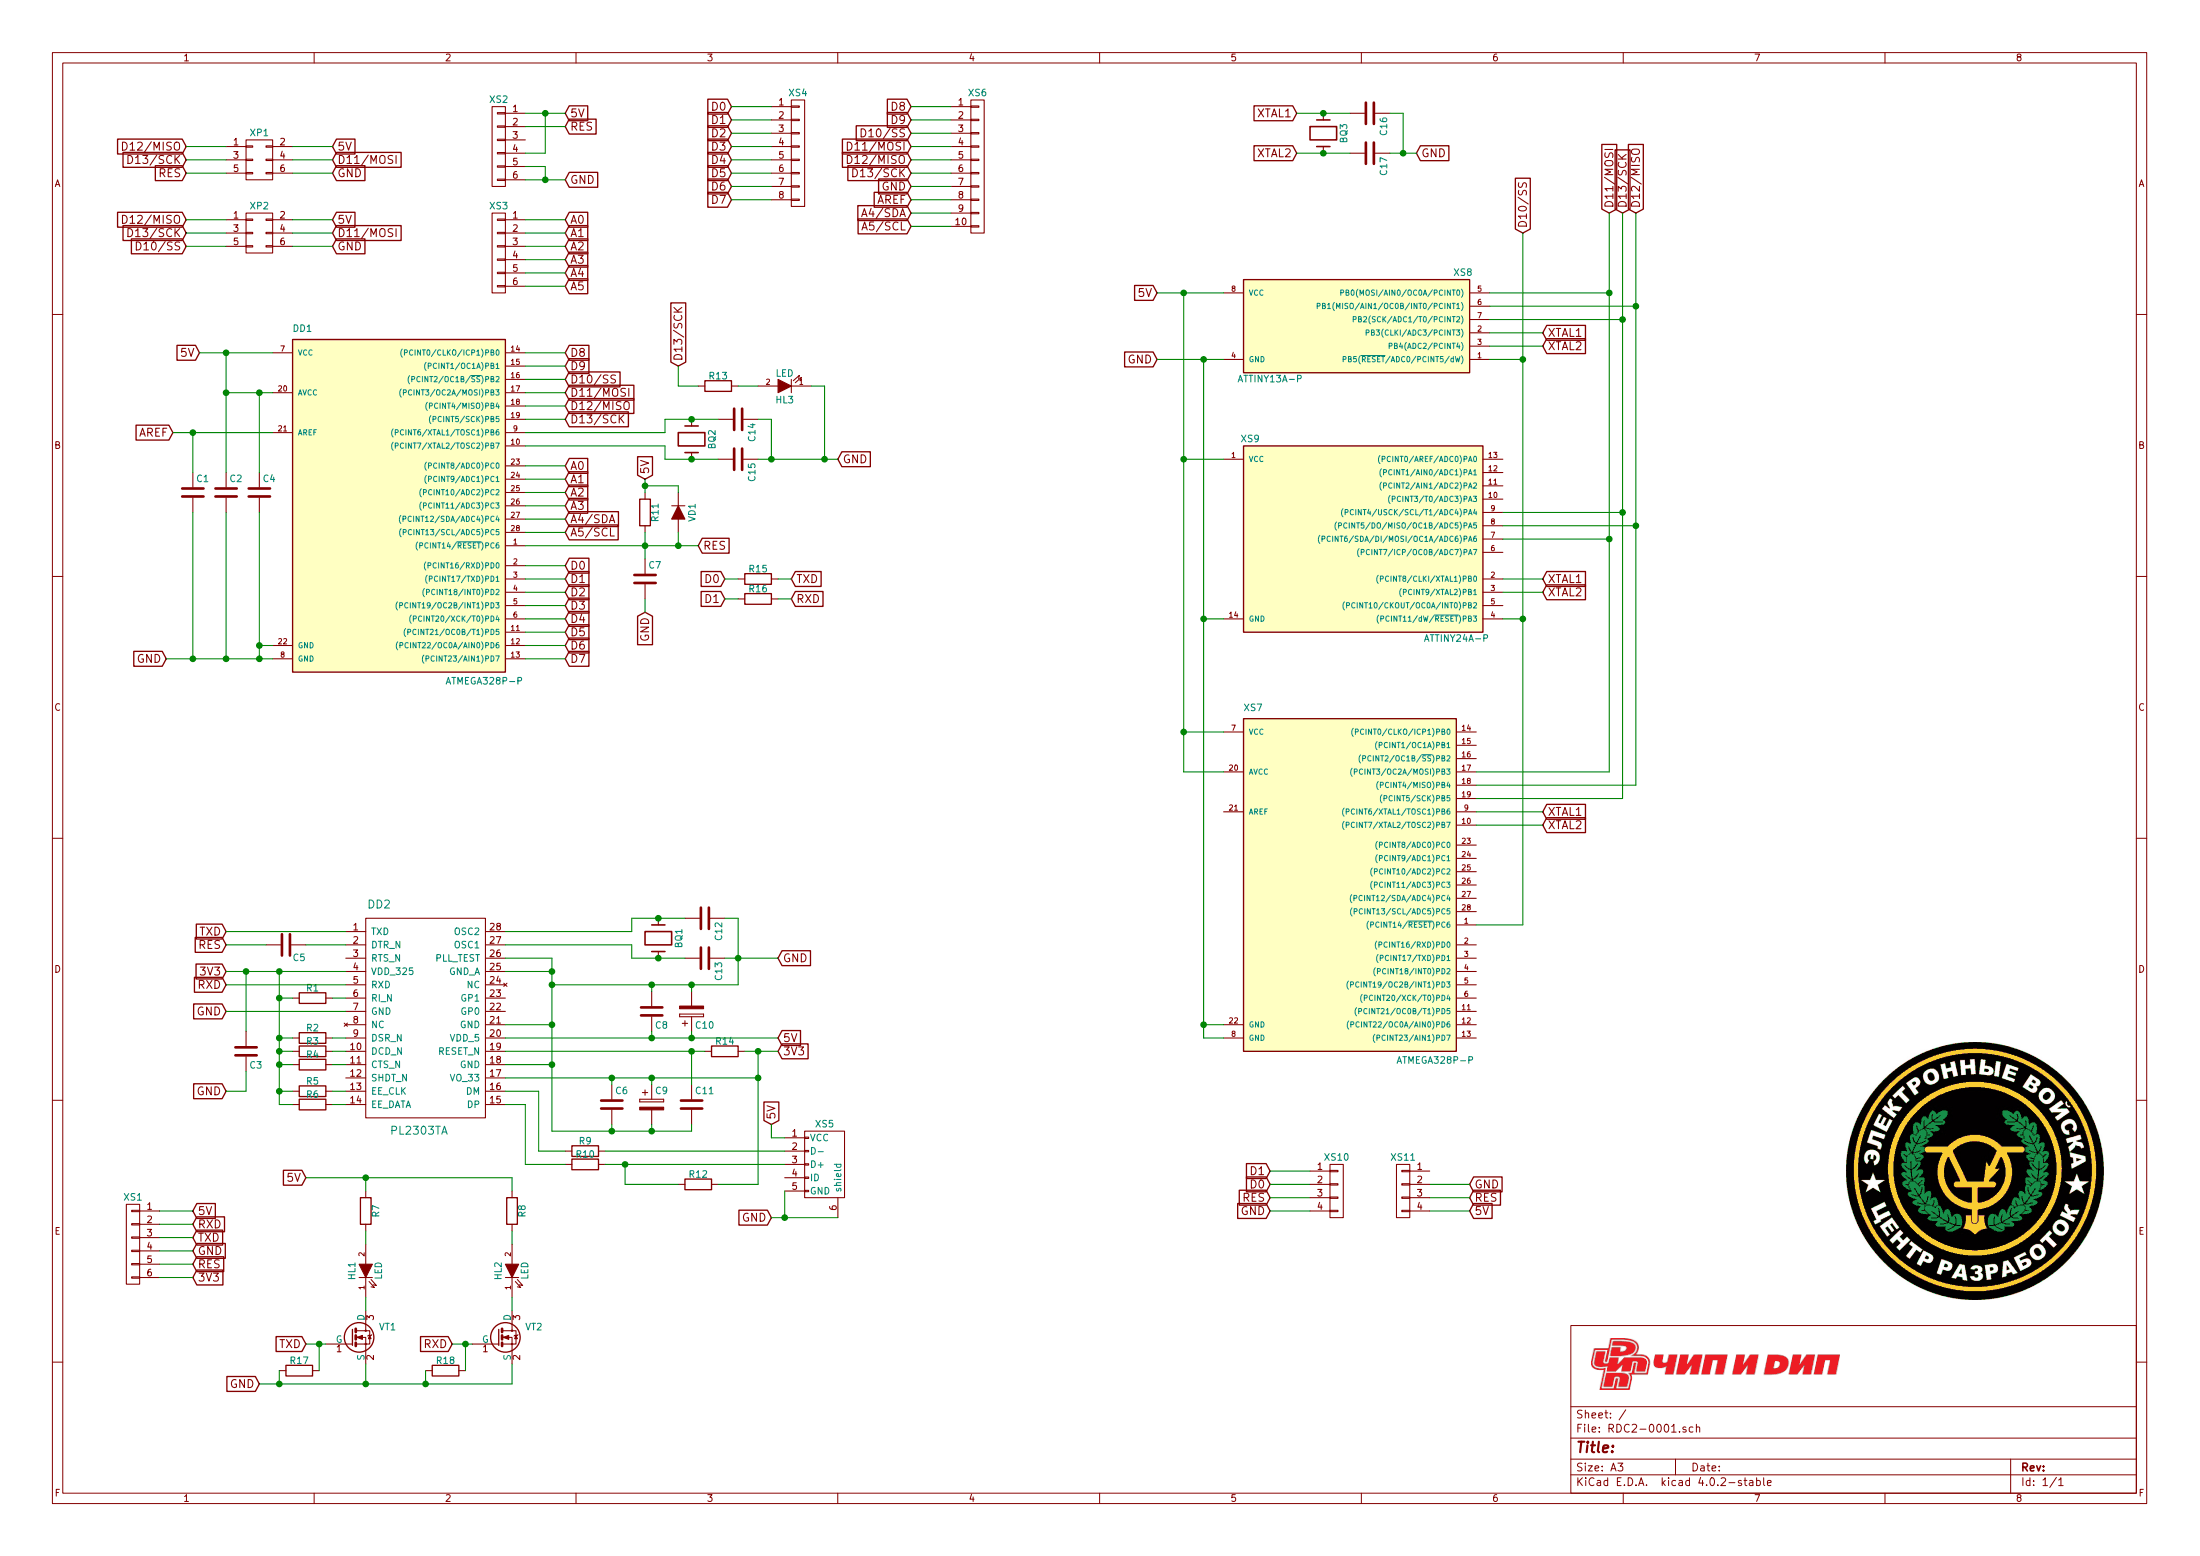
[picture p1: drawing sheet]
EESchema Schematic File Version 2
LIBS:power
LIBS:device
LIBS:transistors
LIBS:conn
LIBS:linear
LIBS:regul
LIBS:74xx
LIBS:cmos4000
LIBS:adc-dac
LIBS:memory
LIBS:xilinx
LIBS:microcontrollers
LIBS:dsp
LIBS:microchip
LIBS:analog_switches
LIBS:motorola
LIBS:texas
LIBS:intel
LIBS:audio
LIBS:interface
LIBS:digital-audio
LIBS:philips
LIBS:display
LIBS:cypress
LIBS:siliconi
LIBS:opto
LIBS:atmel
LIBS:contrib
LIBS:valves
LIBS:NewComponents_KiCad
LIBS:RDC2-0001-cache
EELAYER 25 0
EELAYER END
$Descr A3 16535 11693
encoding utf-8
Sheet 1 1
Title ""
Date ""
Rev ""
Comp ""
Comment1 ""
Comment2 ""
Comment3 ""
Comment4 ""
$EndDescr
$Comp
L ATMEGA328P-P DD1
U 1 1
P 2950 3750
F 0 "DD1" H 2200 5000 50  0000 L BNN
F 1 "ATMEGA328P-P" H 3350 2350 50  0000 L BNN
F 2 "NewComponents:DIP-28_W7.62mm_0.9x1.5" H 2950 3750 50  0001 C CIN
F 3 "" H 2950 3750 50  0000 C CNN
	1    2950 3750
	1    0    0    -1  
$EndComp
$Comp
L ATTINY13A-P XS8
U 1 1
P 10200 2450
F 0 "XS8" H 9400 2850 50  0000 C CNN
F 1 "ATTINY13A-P" H 10850 2050 50  0000 C CNN
F 2 "NewComponents:DIP-8_W7.62mm_0.9x1.5" H 10850 2450 50  0001 C CIN
F 3 "" H 9400 2800 50  0000 C CNN
	1    10200 2450
	-1   0    0    -1  
$EndComp
$Comp
L ATTINY24A-P XS9
U 1 1
P 10250 4050
F 0 "XS9" H 9400 4800 50  0000 C CNN
F 1 "ATTINY24A-P" H 10950 3300 50  0000 C CNN
F 2 "NewComponents:DIP-14_W7.62mm_0.9x1.5" H 10250 3850 50  0001 C CIN
F 3 "" H 10250 4050 50  0000 C CNN
	1    10250 4050
	1    0    0    -1  
$EndComp
$Comp
L ATMEGA328P-P XS7
U 1 1
P 10100 6600
F 0 "XS7" H 9350 7850 50  0000 L BNN
F 1 "ATMEGA328P-P" H 10500 5200 50  0000 L BNN
F 2 "NewComponents:DIP-28_W7.62mm_0.9x1.5" H 10100 6600 50  0001 C CIN
F 3 "" H 10100 6600 50  0000 C CNN
	1    10100 6600
	1    0    0    -1  
$EndComp
$Comp
L PL2303TA DD2
U 1 1
P 3200 7650
F 0 "DD2" H 2850 8500 60  0000 C CNN
F 1 "PL2303TA" H 3150 6800 60  0000 C CNN
F 2 "Housings_SSOP:SSOP-28_5.3x10.2mm_Pitch0.65mm" H 2900 8000 60  0001 C CNN
F 3 "" H 2900 8000 60  0000 C CNN
	1    3200 7650
	1    0    0    -1  
$EndComp
Text GLabel 4250 2650 2    60   Input ~ 0
D8
Text GLabel 4250 2750 2    60   Input ~ 0
D9
Text GLabel 4250 2850 2    60   Input ~ 0
D10/SS
Text GLabel 4250 2950 2    60   Input ~ 0
D11/MOSI
Text GLabel 4250 3050 2    60   Input ~ 0
D12/MISO
Text GLabel 4250 3150 2    60   Input ~ 0
D13/SCK
Text GLabel 4250 3500 2    60   Input ~ 0
A0
Text GLabel 4250 3600 2    60   Input ~ 0
A1
Text GLabel 4250 3700 2    60   Input ~ 0
A2
Text GLabel 4250 3800 2    60   Input ~ 0
A3
Text GLabel 4250 3900 2    60   Input ~ 0
A4/SDA
Text GLabel 4250 4000 2    60   Input ~ 0
A5/SCL
Text GLabel 4250 4250 2    60   Input ~ 0
D0
Text GLabel 4250 4350 2    60   Input ~ 0
D1
Text GLabel 4250 4450 2    60   Input ~ 0
D2
Text GLabel 4250 4550 2    60   Input ~ 0
D3
Text GLabel 4250 4650 2    60   Input ~ 0
D4
Text GLabel 4250 4750 2    60   Input ~ 0
D5
Text GLabel 4250 4850 2    60   Input ~ 0
D6
Text GLabel 4250 4950 2    60   Input ~ 0
D7
Text GLabel 1300 3250 0    60   Input ~ 0
AREF
Text GLabel 1250 4950 0    60   Input ~ 0
GND
$Comp
L C C4
U 1 1
P 1950 3700
F 0 "C4" H 1975 3800 50  0000 L CNN
F 1 "C" H 1975 3600 50  0001 L CNN
F 2 "Capacitors_SMD:C_0805_HandSoldering" H 1988 3550 50  0001 C CNN
F 3 "" H 1950 3700 50  0000 C CNN
	1    1950 3700
	1    0    0    -1  
$EndComp
$Comp
L C C2
U 1 1
P 1700 3700
F 0 "C2" H 1725 3800 50  0000 L CNN
F 1 "C" H 1725 3600 50  0001 L CNN
F 2 "Capacitors_SMD:C_0805_HandSoldering" H 1738 3550 50  0001 C CNN
F 3 "" H 1700 3700 50  0000 C CNN
	1    1700 3700
	1    0    0    -1  
$EndComp
Text GLabel 1500 2650 0    60   Input ~ 0
5V
$Comp
L Crystal BQ2
U 1 1
P 5200 3300
F 0 "BQ2" H 5200 3450 50  0000 C CNN
F 1 "Crystal" H 5200 3150 50  0001 C CNN
F 2 "NewComponents:CRYST_hc-49u_mm" H 5200 3300 50  0001 C CNN
F 3 "" H 5200 3300 50  0000 C CNN
	1    5200 3300
	0    1    1    0   
$EndComp
$Comp
L C C14
U 1 1
P 5550 3150
F 0 "C14" H 5575 3250 50  0000 L CNN
F 1 "C" H 5575 3050 50  0001 L CNN
F 2 "Capacitors_SMD:C_0805_HandSoldering" H 5588 3000 50  0001 C CNN
F 3 "" H 5550 3150 50  0000 C CNN
	1    5550 3150
	0    1    1    0   
$EndComp
$Comp
L C C15
U 1 1
P 5550 3450
F 0 "C15" H 5575 3550 50  0000 L CNN
F 1 "C" H 5575 3350 50  0001 L CNN
F 2 "Capacitors_SMD:C_0805_HandSoldering" H 5588 3300 50  0001 C CNN
F 3 "" H 5550 3450 50  0000 C CNN
	1    5550 3450
	0    1    1    0   
$EndComp
Text GLabel 6300 3450 2    60   Input ~ 0
GND
$Comp
L C C7
U 1 1
P 4850 4350
F 0 "C7" H 4875 4450 50  0000 L CNN
F 1 "C" H 4875 4250 50  0001 L CNN
F 2 "Capacitors_SMD:C_0805_HandSoldering" H 4888 4200 50  0001 C CNN
F 3 "" H 4850 4350 50  0000 C CNN
	1    4850 4350
	1    0    0    -1  
$EndComp
$Comp
L R R11
U 1 1
P 4850 3850
F 0 "R11" V 4930 3850 50  0000 C CNN
F 1 "R" V 4850 3850 50  0001 C CNN
F 2 "Resistors_SMD:R_0805_HandSoldering" V 4780 3850 50  0001 C CNN
F 3 "" H 4850 3850 50  0000 C CNN
	1    4850 3850
	1    0    0    -1  
$EndComp
Text GLabel 4850 4600 3    60   Input ~ 0
GND
Text GLabel 4850 3600 1    60   Input ~ 0
5V
$Comp
L D VD1
U 1 1
P 5100 3850
F 0 "VD1" H 5100 3950 50  0000 C CNN
F 1 "D" H 5100 3750 50  0001 C CNN
F 2 "NewComponents:Diode_DO-35_SOD27_Horizontal_RM10_mm" H 5100 3850 50  0001 C CNN
F 3 "" H 5100 3850 50  0000 C CNN
	1    5100 3850
	0    1    1    0   
$EndComp
$Comp
L CONN_02X03 XP1
U 1 1
P 1950 1200
F 0 "XP1" H 1950 1400 50  0000 C CNN
F 1 "CONN_02X03" H 1950 1000 50  0001 C CNN
F 2 "NewComponents:Pin_Header_Straight_2x03_mm" H 1950 1000 50  0001 C CNN
F 3 "" H 1950 0   50  0000 C CNN
	1    1950 1200
	1    0    0    -1  
$EndComp
Text GLabel 2500 1300 2    60   Input ~ 0
GND
Text GLabel 2500 1100 2    60   Input ~ 0
5V
Text GLabel 2500 1200 2    60   Input ~ 0
D11/MOSI
Text GLabel 1400 1100 0    60   Input ~ 0
D12/MISO
Text GLabel 1400 1200 0    60   Input ~ 0
D13/SCK
Text GLabel 5250 4100 2    60   Input ~ 0
RES
Text GLabel 1400 1300 0    60   Input ~ 0
RES
$Comp
L CONN_02X03 XP2
U 1 1
P 1950 1750
F 0 "XP2" H 1950 1950 50  0000 C CNN
F 1 "CONN_02X03" H 1950 1550 50  0001 C CNN
F 2 "NewComponents:Pin_Header_Straight_2x03_mm" H 1950 1550 50  0001 C CNN
F 3 "" H 1950 550 50  0000 C CNN
	1    1950 1750
	1    0    0    -1  
$EndComp
Text GLabel 2500 1850 2    60   Input ~ 0
GND
Text GLabel 2500 1650 2    60   Input ~ 0
5V
Text GLabel 2500 1750 2    60   Input ~ 0
D11/MOSI
Text GLabel 1400 1650 0    60   Input ~ 0
D12/MISO
Text GLabel 1400 1750 0    60   Input ~ 0
D13/SCK
Text GLabel 1400 1850 0    60   Input ~ 0
D10/SS
$Comp
L C C1
U 1 1
P 1450 3700
F 0 "C1" H 1475 3800 50  0000 L CNN
F 1 "C" H 1475 3600 50  0001 L CNN
F 2 "Capacitors_SMD:C_0805_HandSoldering" H 1488 3550 50  0001 C CNN
F 3 "" H 1450 3700 50  0000 C CNN
	1    1450 3700
	1    0    0    -1  
$EndComp
$Comp
L CONN_01X06 XS2
U 1 1
P 3750 1100
F 0 "XS2" H 3750 1450 50  0000 C CNN
F 1 "CONN_01X06" V 3850 1100 50  0001 C CNN
F 2 "NewComponents:Pin_Header_Straight_1x06_mm" H 3750 1100 50  0001 C CNN
F 3 "" H 3750 1100 50  0000 C CNN
	1    3750 1100
	-1   0    0    -1  
$EndComp
Text GLabel 4250 850  2    60   Input ~ 0
5V
Text GLabel 4250 950  2    60   Input ~ 0
RES
Text GLabel 4250 1350 2    60   Input ~ 0
GND
$Comp
L CONN_01X06 XS3
U 1 1
P 3750 1900
F 0 "XS3" H 3750 2250 50  0000 C CNN
F 1 "CONN_01X06" V 3850 1900 50  0001 C CNN
F 2 "NewComponents:Pin_Header_Straight_1x06_mm" H 3750 1900 50  0001 C CNN
F 3 "" H 3750 1900 50  0000 C CNN
	1    3750 1900
	-1   0    0    -1  
$EndComp
Text GLabel 4250 1650 2    60   Input ~ 0
A0
Text GLabel 4250 1750 2    60   Input ~ 0
A1
Text GLabel 4250 1850 2    60   Input ~ 0
A2
Text GLabel 4250 1950 2    60   Input ~ 0
A3
Text GLabel 4250 2050 2    60   Input ~ 0
A4
Text GLabel 4250 2150 2    60   Input ~ 0
A5
$Comp
L CONN_01X08 XS4
U 1 1
P 6000 1150
F 0 "XS4" H 6000 1600 50  0000 C CNN
F 1 "CONN_01X08" V 6100 1150 50  0001 C CNN
F 2 "NewComponents:Pin_Header_Straight_1x08_mm" H 6000 1150 50  0001 C CNN
F 3 "" H 6000 1150 50  0000 C CNN
	1    6000 1150
	1    0    0    -1  
$EndComp
Text GLabel 5500 800  0    60   Input ~ 0
D0
Text GLabel 5500 900  0    60   Input ~ 0
D1
Text GLabel 5500 1000 0    60   Input ~ 0
D2
Text GLabel 5500 1100 0    60   Input ~ 0
D3
Text GLabel 5500 1200 0    60   Input ~ 0
D4
Text GLabel 5500 1300 0    60   Input ~ 0
D5
Text GLabel 5500 1400 0    60   Input ~ 0
D6
Text GLabel 5500 1500 0    60   Input ~ 0
D7
$Comp
L CONN_01X10 XS6
U 1 1
P 7350 1250
F 0 "XS6" H 7350 1800 50  0000 C CNN
F 1 "CONN_01X10" V 7450 1250 50  0001 C CNN
F 2 "NewComponents:Pin_Header_Straight_1x10_mm" H 7350 1250 50  0001 C CNN
F 3 "" H 7350 1250 50  0000 C CNN
	1    7350 1250
	1    0    0    -1  
$EndComp
Text GLabel 6850 800  0    60   Input ~ 0
D8
Text GLabel 6850 900  0    60   Input ~ 0
D9
Text GLabel 6850 1000 0    60   Input ~ 0
D10/SS
Text GLabel 6850 1100 0    60   Input ~ 0
D11/MOSI
Text GLabel 6850 1200 0    60   Input ~ 0
D12/MISO
Text GLabel 6850 1300 0    60   Input ~ 0
D13/SCK
Text GLabel 6850 1400 0    60   Input ~ 0
GND
Text GLabel 6850 1500 0    60   Input ~ 0
AREF
Text GLabel 6850 1600 0    60   Input ~ 0
A4/SDA
Text GLabel 6850 1700 0    60   Input ~ 0
A5/SCL
$Comp
L Crystal BQ1
U 1 1
P 4950 7050
F 0 "BQ1" H 4950 7200 50  0000 C CNN
F 1 "Crystal" H 4950 6900 50  0001 C CNN
F 2 "NewComponents:CRYST_hc-49u_mm" H 4950 7050 50  0001 C CNN
F 3 "" H 4950 7050 50  0000 C CNN
	1    4950 7050
	0    1    1    0   
$EndComp
$Comp
L C C12
U 1 1
P 5300 6900
F 0 "C12" H 5325 7000 50  0000 L CNN
F 1 "C" H 5325 6800 50  0001 L CNN
F 2 "Capacitors_SMD:C_0805_HandSoldering" H 5338 6750 50  0001 C CNN
F 3 "" H 5300 6900 50  0000 C CNN
	1    5300 6900
	0    1    1    0   
$EndComp
$Comp
L C C13
U 1 1
P 5300 7200
F 0 "C13" H 5325 7300 50  0000 L CNN
F 1 "C" H 5325 7100 50  0001 L CNN
F 2 "Capacitors_SMD:C_0805_HandSoldering" H 5338 7050 50  0001 C CNN
F 3 "" H 5300 7200 50  0000 C CNN
	1    5300 7200
	0    1    1    0   
$EndComp
Text GLabel 5850 7200 2    60   Input ~ 0
GND
Text GLabel 1700 7600 0    60   Input ~ 0
GND
$Comp
L R R2
U 1 1
P 2350 7800
F 0 "R2" V 2430 7800 50  0000 C CNN
F 1 "R" V 2350 7800 50  0001 C CNN
F 2 "Resistors_SMD:R_0805_HandSoldering" V 2280 7800 50  0001 C CNN
F 3 "" H 2350 7800 50  0000 C CNN
	1    2350 7800
	0    -1   -1   0   
$EndComp
$Comp
L R R3
U 1 1
P 2350 7900
F 0 "R3" V 2430 7900 50  0000 C CNN
F 1 "R" V 2350 7900 50  0001 C CNN
F 2 "Resistors_SMD:R_0805_HandSoldering" V 2280 7900 50  0001 C CNN
F 3 "" H 2350 7900 50  0000 C CNN
	1    2350 7900
	0    -1   -1   0   
$EndComp
$Comp
L R R4
U 1 1
P 2350 8000
F 0 "R4" V 2430 8000 50  0000 C CNN
F 1 "R" V 2350 8000 50  0001 C CNN
F 2 "Resistors_SMD:R_0805_HandSoldering" V 2280 8000 50  0001 C CNN
F 3 "" H 2350 8000 50  0000 C CNN
	1    2350 8000
	0    -1   -1   0   
$EndComp
$Comp
L R R5
U 1 1
P 2350 8200
F 0 "R5" V 2430 8200 50  0000 C CNN
F 1 "R" V 2350 8200 50  0001 C CNN
F 2 "Resistors_SMD:R_0805_HandSoldering" V 2280 8200 50  0001 C CNN
F 3 "" H 2350 8200 50  0000 C CNN
	1    2350 8200
	0    -1   -1   0   
$EndComp
$Comp
L R R6
U 1 1
P 2350 8300
F 0 "R6" V 2430 8300 50  0000 C CNN
F 1 "R" V 2350 8300 50  0001 C CNN
F 2 "Resistors_SMD:R_0805_HandSoldering" V 2280 8300 50  0001 C CNN
F 3 "" H 2350 8300 50  0000 C CNN
	1    2350 8300
	0    -1   -1   0   
$EndComp
$Comp
L R R1
U 1 1
P 2350 7500
F 0 "R1" V 2430 7500 50  0000 C CNN
F 1 "R" V 2350 7500 50  0001 C CNN
F 2 "Resistors_SMD:R_0805_HandSoldering" V 2280 7500 50  0001 C CNN
F 3 "" H 2350 7500 50  0000 C CNN
	1    2350 7500
	0    -1   -1   0   
$EndComp
$Comp
L R R9
U 1 1
P 4400 8650
F 0 "R9" V 4480 8650 50  0000 C CNN
F 1 "R" V 4400 8650 50  0001 C CNN
F 2 "Resistors_SMD:R_0805_HandSoldering" V 4330 8650 50  0001 C CNN
F 3 "" H 4400 8650 50  0000 C CNN
	1    4400 8650
	0    -1   -1   0   
$EndComp
$Comp
L R R10
U 1 1
P 4400 8750
F 0 "R10" V 4480 8750 50  0000 C CNN
F 1 "R" V 4400 8750 50  0001 C CNN
F 2 "Resistors_SMD:R_0805_HandSoldering" V 4330 8750 50  0001 C CNN
F 3 "" H 4400 8750 50  0000 C CNN
	1    4400 8750
	0    -1   -1   0   
$EndComp
$Comp
L R R12
U 1 1
P 5250 8900
F 0 "R12" V 5330 8900 50  0000 C CNN
F 1 "R" V 5250 8900 50  0001 C CNN
F 2 "Resistors_SMD:R_0805_HandSoldering" V 5180 8900 50  0001 C CNN
F 3 "" H 5250 8900 50  0000 C CNN
	1    5250 8900
	0    -1   -1   0   
$EndComp
$Comp
L C C5
U 1 1
P 2150 7100
F 0 "C5" V 2250 7150 50  0000 L CNN
F 1 "C" H 2175 7000 50  0001 L CNN
F 2 "Capacitors_SMD:C_0805_HandSoldering" H 2188 6950 50  0001 C CNN
F 3 "" H 2150 7100 50  0000 C CNN
	1    2150 7100
	0    1    1    0   
$EndComp
Text GLabel 1700 7100 0    60   Input ~ 0
RES
Text GLabel 1700 7300 0    60   Input ~ 0
3V3
$Comp
L C C3
U 1 1
P 1850 7900
F 0 "C3" H 1875 8000 50  0000 L CNN
F 1 "C" H 1875 7800 50  0001 L CNN
F 2 "Capacitors_SMD:C_0805_HandSoldering" H 1888 7750 50  0001 C CNN
F 3 "" H 1850 7900 50  0000 C CNN
	1    1850 7900
	1    0    0    1   
$EndComp
Text GLabel 1700 8200 0    60   Input ~ 0
GND
Text GLabel 5850 7800 2    60   Input ~ 0
5V
$Comp
L CONN_01X06 XS1
U 1 1
P 1000 9350
F 0 "XS1" H 1000 9700 50  0000 C CNN
F 1 "CONN_01X06" V 1100 9350 50  0001 C CNN
F 2 "NewComponents:Pin_Header_Straight_1x06_mm" H 1000 9350 50  0001 C CNN
F 3 "" H 1000 9350 50  0000 C CNN
	1    1000 9350
	-1   0    0    -1  
$EndComp
Text GLabel 1700 7000 0    60   Input ~ 0
TXD
Text GLabel 1700 7400 0    60   Input ~ 0
RXD
Text GLabel 1450 9500 2    60   Input ~ 0
RES
Text GLabel 1450 9100 2    60   Input ~ 0
5V
Text GLabel 1450 9200 2    60   Input ~ 0
GND
Text GLabel 1450 9300 2    60   Input ~ 0
TXD
Text GLabel 1450 9400 2    60   Input ~ 0
RXD
Text GLabel 1450 9600 2    60   Input ~ 0
3V3
$Comp
L R R15
U 1 1
P 5700 4350
F 0 "R15" V 5780 4350 50  0000 C CNN
F 1 "R" V 5700 4350 50  0001 C CNN
F 2 "Resistors_SMD:R_0805_HandSoldering" V 5630 4350 50  0001 C CNN
F 3 "" H 5700 4350 50  0000 C CNN
	1    5700 4350
	0    -1   -1   0   
$EndComp
$Comp
L R R16
U 1 1
P 5700 4500
F 0 "R16" V 5780 4500 50  0000 C CNN
F 1 "R" V 5700 4500 50  0001 C CNN
F 2 "Resistors_SMD:R_0805_HandSoldering" V 5630 4500 50  0001 C CNN
F 3 "" H 5700 4500 50  0000 C CNN
	1    5700 4500
	0    -1   -1   0   
$EndComp
Text GLabel 5450 4350 0    60   Input ~ 0
D0
Text GLabel 5450 4500 0    60   Input ~ 0
D1
Text GLabel 5950 4350 2    60   Input ~ 0
TXD
Text GLabel 5950 4500 2    60   Input ~ 0
RXD
$Comp
L C C8
U 1 1
P 4900 7600
F 0 "C8" H 4925 7700 50  0000 L CNN
F 1 "C" H 4925 7500 50  0001 L CNN
F 2 "Capacitors_SMD:C_0805_HandSoldering" H 4938 7450 50  0001 C CNN
F 3 "" H 4900 7600 50  0000 C CNN
	1    4900 7600
	1    0    0    1   
$EndComp
$Comp
L CP C10
U 1 1
P 5200 7600
F 0 "C10" H 5225 7700 50  0000 L CNN
F 1 "CP" H 5225 7500 50  0001 L CNN
F 2 "NewComponents:TantalC_SizeA_EIA-3216_HandSoldering_mm" H 5238 7450 50  0001 C CNN
F 3 "" H 5200 7600 50  0000 C CNN
	1    5200 7600
	1    0    0    1   
$EndComp
$Comp
L R R14
U 1 1
P 5450 7900
F 0 "R14" V 5530 7900 50  0000 C CNN
F 1 "R" V 5450 7900 50  0001 C CNN
F 2 "Resistors_SMD:R_0805_HandSoldering" V 5380 7900 50  0001 C CNN
F 3 "" H 5450 7900 50  0000 C CNN
	1    5450 7900
	0    -1   -1   0   
$EndComp
$Comp
L C C11
U 1 1
P 5200 8300
F 0 "C11" H 5225 8400 50  0000 L CNN
F 1 "C" H 5225 8200 50  0001 L CNN
F 2 "Capacitors_SMD:C_0805_HandSoldering" H 5238 8150 50  0001 C CNN
F 3 "" H 5200 8300 50  0000 C CNN
	1    5200 8300
	1    0    0    -1  
$EndComp
Text GLabel 5850 7900 2    60   Input ~ 0
3V3
$Comp
L CP C9
U 1 1
P 4900 8300
F 0 "C9" H 4925 8400 50  0000 L CNN
F 1 "CP" H 4925 8200 50  0001 L CNN
F 2 "NewComponents:TantalC_SizeA_EIA-3216_HandSoldering_mm" H 4938 8150 50  0001 C CNN
F 3 "" H 4900 8300 50  0000 C CNN
	1    4900 8300
	1    0    0    -1  
$EndComp
$Comp
L C C6
U 1 1
P 4600 8300
F 0 "C6" H 4625 8400 50  0000 L CNN
F 1 "C" H 4625 8200 50  0001 L CNN
F 2 "Capacitors_SMD:C_0805_HandSoldering" H 4638 8150 50  0001 C CNN
F 3 "" H 4600 8300 50  0000 C CNN
	1    4600 8300
	1    0    0    -1  
$EndComp
$Comp
L BSS138 VT1
U 1 1
P 2650 10050
F 0 "VT1" H 2850 10125 50  0000 L CNN
F 1 "BSS138" H 2850 10050 50  0001 L CNN
F 2 "NewComponents:SOT-23_mm" H 2850 9975 50  0001 L CIN
F 3 "" H 2650 10050 50  0000 L CNN
	1    2650 10050
	1    0    0    -1  
$EndComp
$Comp
L R R7
U 1 1
P 2750 9100
F 0 "R7" V 2830 9100 50  0000 C CNN
F 1 "R" V 2750 9100 50  0001 C CNN
F 2 "Resistors_SMD:R_0805_HandSoldering" V 2680 9100 50  0001 C CNN
F 3 "" H 2750 9100 50  0000 C CNN
	1    2750 9100
	1    0    0    -1  
$EndComp
$Comp
L LED HL3
U 1 1
P 5900 2900
F 0 "HL3" H 5900 3000 50  0000 C CNN
F 1 "LED" H 5900 2800 50  0000 C CNN
F 2 "Capacitors_SMD:C_0805_HandSoldering" H 5900 2900 50  0001 C CNN
F 3 "" H 5900 2900 50  0000 C CNN
	1    5900 2900
	-1   0    0    1   
$EndComp
$Comp
L LED HL1
U 1 1
P 2750 9550
F 0 "HL1" H 2750 9650 50  0000 C CNN
F 1 "LED" H 2750 9450 50  0000 C CNN
F 2 "Capacitors_SMD:C_0805_HandSoldering" H 2750 9550 50  0001 C CNN
F 3 "" H 2750 9550 50  0000 C CNN
	1    2750 9550
	0    -1   -1   0   
$EndComp
Text GLabel 1950 10400 0    60   Input ~ 0
GND
Text GLabel 2300 8850 0    60   Input ~ 0
5V
$Comp
L BSS138 VT2
U 1 1
P 3750 10050
F 0 "VT2" H 3950 10125 50  0000 L CNN
F 1 "BSS138" H 3950 10050 50  0001 L CNN
F 2 "NewComponents:SOT-23_mm" H 3950 9975 50  0001 L CIN
F 3 "" H 3750 10050 50  0000 L CNN
	1    3750 10050
	1    0    0    -1  
$EndComp
$Comp
L R R8
U 1 1
P 3850 9100
F 0 "R8" V 3930 9100 50  0000 C CNN
F 1 "R" V 3850 9100 50  0001 C CNN
F 2 "Resistors_SMD:R_0805_HandSoldering" V 3780 9100 50  0001 C CNN
F 3 "" H 3850 9100 50  0000 C CNN
	1    3850 9100
	1    0    0    -1  
$EndComp
$Comp
L LED HL2
U 1 1
P 3850 9550
F 0 "HL2" H 3850 9650 50  0000 C CNN
F 1 "LED" H 3850 9450 50  0000 C CNN
F 2 "Capacitors_SMD:C_0805_HandSoldering" H 3850 9550 50  0001 C CNN
F 3 "" H 3850 9550 50  0000 C CNN
	1    3850 9550
	0    -1   -1   0   
$EndComp
$Comp
L R R13
U 1 1
P 5400 2900
F 0 "R13" V 5480 2900 50  0000 C CNN
F 1 "R" V 5400 2900 50  0001 C CNN
F 2 "Resistors_SMD:R_0805_HandSoldering" V 5330 2900 50  0001 C CNN
F 3 "" H 5400 2900 50  0000 C CNN
	1    5400 2900
	0    -1   -1   0   
$EndComp
Text GLabel 5100 2750 1    60   Input ~ 0
D13/SCK
Text GLabel 2300 10100 0    60   Input ~ 0
TXD
Text GLabel 3400 10100 0    60   Input ~ 0
RXD
$Comp
L USB_OTG XS5
U 1 1
P 6200 8750
F 0 "XS5" V 5900 8750 50  0000 C CNN
F 1 "USB_OTG" H 6200 8950 50  0001 C CNN
F 2 "NewComponents:USB_Mini-B_mm" V 6150 8650 50  0001 C CNN
F 3 "" V 6150 8650 50  0000 C CNN
	1    6200 8750
	0    1    1    0   
$EndComp
Text GLabel 5800 8450 1    60   Input ~ 0
5V
Text GLabel 5800 9150 0    60   Input ~ 0
GND
$Comp
L Crystal BQ3
U 1 1
P 9950 1000
F 0 "BQ3" H 9950 1150 50  0000 C CNN
F 1 "Crystal" H 9950 850 50  0001 C CNN
F 2 "NewComponents:CRYST_hc-49u_mm" H 9950 1000 50  0001 C CNN
F 3 "" H 9950 1000 50  0000 C CNN
	1    9950 1000
	0    1    1    0   
$EndComp
$Comp
L C C16
U 1 1
P 10300 850
F 0 "C16" H 10325 950 50  0000 L CNN
F 1 "C" H 10325 750 50  0001 L CNN
F 2 "Capacitors_SMD:C_0805_HandSoldering" H 10338 700 50  0001 C CNN
F 3 "" H 10300 850 50  0000 C CNN
	1    10300 850 
	0    1    1    0   
$EndComp
$Comp
L C C17
U 1 1
P 10300 1150
F 0 "C17" H 10325 1250 50  0000 L CNN
F 1 "C" H 10325 1050 50  0001 L CNN
F 2 "Capacitors_SMD:C_0805_HandSoldering" H 10338 1000 50  0001 C CNN
F 3 "" H 10300 1150 50  0000 C CNN
	1    10300 1150
	0    1    1    0   
$EndComp
Text GLabel 10650 1150 2    60   Input ~ 0
GND
Text GLabel 9750 850  0    60   Input ~ 0
XTAL1
Text GLabel 9750 1150 0    60   Input ~ 0
XTAL2
Text GLabel 8700 2200 0    60   Input ~ 0
5V
Text GLabel 8700 2700 0    60   Input ~ 0
GND
Text GLabel 11600 6100 2    60   Input ~ 0
XTAL1
Text GLabel 11600 6200 2    60   Input ~ 0
XTAL2
Text GLabel 11600 4350 2    60   Input ~ 0
XTAL1
Text GLabel 11600 4450 2    60   Input ~ 0
XTAL2
Text GLabel 11600 2500 2    60   Input ~ 0
XTAL1
Text GLabel 11600 2600 2    60   Input ~ 0
XTAL2
Text GLabel 11450 1750 1    60   Input ~ 0
D10/SS
Text GLabel 12300 1600 1    60   Input ~ 0
D12/MISO
Text GLabel 12200 1600 1    60   Input ~ 0
D13/SCK
Text GLabel 12100 1600 1    60   Input ~ 0
D11/MOSI
Wire Wire Line
	1500 2650 2050 2650
Wire Wire Line
	1700 2650 1700 3550
Connection ~ 1700 2650
Wire Wire Line
	1700 2950 2050 2950
Connection ~ 1700 2950
Wire Wire Line
	1950 3550 1950 2950
Connection ~ 1950 2950
Wire Wire Line
	1300 3250 2050 3250
Wire Wire Line
	1250 4950 2050 4950
Wire Wire Line
	2050 4850 1950 4850
Wire Wire Line
	1950 3850 1950 4950
Connection ~ 1950 4950
Wire Wire Line
	1700 3850 1700 4950
Connection ~ 1700 4950
Connection ~ 1950 4850
Wire Wire Line
	4250 2650 3950 2650
Wire Wire Line
	3950 2750 4250 2750
Wire Wire Line
	4250 2850 3950 2850
Wire Wire Line
	3950 2950 4250 2950
Wire Wire Line
	4250 3050 3950 3050
Wire Wire Line
	3950 3150 4250 3150
Wire Wire Line
	4250 3500 3950 3500
Wire Wire Line
	4250 3600 3950 3600
Wire Wire Line
	3950 3700 4250 3700
Wire Wire Line
	4250 3800 3950 3800
Wire Wire Line
	3950 3900 4250 3900
Wire Wire Line
	4250 4000 3950 4000
Wire Wire Line
	3950 4250 4250 4250
Wire Wire Line
	4250 4350 3950 4350
Wire Wire Line
	3950 4450 4250 4450
Wire Wire Line
	4250 4550 3950 4550
Wire Wire Line
	3950 4650 4250 4650
Wire Wire Line
	4250 4750 3950 4750
Wire Wire Line
	3950 4850 4250 4850
Wire Wire Line
	4250 4950 3950 4950
Wire Wire Line
	5700 3150 5800 3150
Wire Wire Line
	5800 3150 5800 3450
Wire Wire Line
	5700 3450 6300 3450
Connection ~ 5800 3450
Wire Wire Line
	5000 3450 5400 3450
Wire Wire Line
	3950 3350 5000 3350
Wire Wire Line
	5000 3350 5000 3450
Connection ~ 5200 3450
Wire Wire Line
	5000 3150 5400 3150
Wire Wire Line
	5000 3150 5000 3250
Wire Wire Line
	5000 3250 3950 3250
Connection ~ 5200 3150
Wire Wire Line
	4850 4000 4850 4200
Wire Wire Line
	4850 3600 4850 3700
Wire Wire Line
	4850 4500 4850 4600
Wire Wire Line
	3950 4100 5250 4100
Connection ~ 4850 4100
Wire Wire Line
	5100 3700 5100 3650
Wire Wire Line
	5100 3650 4850 3650
Connection ~ 4850 3650
Wire Wire Line
	5100 4100 5100 4000
Connection ~ 5100 4100
Wire Wire Line
	1400 1300 1700 1300
Wire Wire Line
	1700 1200 1400 1200
Wire Wire Line
	1400 1100 1700 1100
Wire Wire Line
	2200 1100 2500 1100
Wire Wire Line
	2500 1200 2200 1200
Wire Wire Line
	2200 1300 2500 1300
Wire Wire Line
	1400 1850 1700 1850
Wire Wire Line
	1700 1750 1400 1750
Wire Wire Line
	1400 1650 1700 1650
Wire Wire Line
	2200 1650 2500 1650
Wire Wire Line
	2500 1750 2200 1750
Wire Wire Line
	2200 1850 2500 1850
Wire Wire Line
	1450 3550 1450 3250
Connection ~ 1450 3250
Wire Wire Line
	1450 3850 1450 4950
Connection ~ 1450 4950
Wire Wire Line
	3950 850  4250 850 
Wire Wire Line
	3950 1150 4100 1150
Wire Wire Line
	4100 1150 4100 850 
Connection ~ 4100 850 
Wire Wire Line
	3950 950  4250 950 
Wire Wire Line
	3950 1350 4250 1350
Wire Wire Line
	3950 1250 4100 1250
Wire Wire Line
	4100 1250 4100 1350
Connection ~ 4100 1350
Wire Wire Line
	4250 1650 3950 1650
Wire Wire Line
	4250 1750 3950 1750
Wire Wire Line
	3950 1850 4250 1850
Wire Wire Line
	4250 1950 3950 1950
Wire Wire Line
	3950 2050 4250 2050
Wire Wire Line
	4250 2150 3950 2150
Wire Wire Line
	5800 800  5500 800 
Wire Wire Line
	5500 900  5800 900 
Wire Wire Line
	5800 1000 5500 1000
Wire Wire Line
	5500 1100 5800 1100
Wire Wire Line
	5800 1200 5500 1200
Wire Wire Line
	5500 1300 5800 1300
Wire Wire Line
	5800 1400 5500 1400
Wire Wire Line
	5500 1500 5800 1500
Wire Wire Line
	6850 800  7150 800 
Wire Wire Line
	7150 900  6850 900 
Wire Wire Line
	6850 1000 7150 1000
Wire Wire Line
	7150 1100 6850 1100
Wire Wire Line
	6850 1200 7150 1200
Wire Wire Line
	7150 1300 6850 1300
Wire Wire Line
	7150 1400 6850 1400
Wire Wire Line
	6850 1500 7150 1500
Wire Wire Line
	7150 1600 6850 1600
Wire Wire Line
	6850 1700 7150 1700
Wire Wire Line
	5450 6900 5550 6900
Wire Wire Line
	5550 6900 5550 7400
Wire Wire Line
	5450 7200 5850 7200
Connection ~ 5550 7200
Wire Wire Line
	4750 7200 5150 7200
Wire Wire Line
	3800 7100 4750 7100
Wire Wire Line
	4750 7100 4750 7200
Connection ~ 4950 7200
Wire Wire Line
	4750 6900 5150 6900
Wire Wire Line
	4750 6900 4750 7000
Wire Wire Line
	4750 7000 3800 7000
Connection ~ 4950 6900
Wire Wire Line
	3800 7300 4150 7300
Wire Wire Line
	4150 7200 4150 8500
Wire Wire Line
	5550 7400 4150 7400
Wire Wire Line
	3800 7200 4150 7200
Connection ~ 4150 7300
Wire Wire Line
	4150 7700 3800 7700
Connection ~ 4150 7400
Wire Wire Line
	2600 7600 1700 7600
Wire Wire Line
	2600 7500 2500 7500
Wire Wire Line
	2500 7800 2600 7800
Wire Wire Line
	2600 7900 2500 7900
Wire Wire Line
	2500 8000 2600 8000
Wire Wire Line
	2600 8200 2500 8200
Wire Wire Line
	2500 8300 2600 8300
Wire Wire Line
	2200 7500 2100 7500
Wire Wire Line
	2100 7300 2100 8300
Connection ~ 2100 7800
Wire Wire Line
	2100 8300 2200 8300
Wire Wire Line
	2200 7900 2100 7900
Connection ~ 2100 7900
Wire Wire Line
	2100 8000 2200 8000
Connection ~ 2100 8000
Wire Wire Line
	2200 8200 2100 8200
Connection ~ 2100 8200
Wire Wire Line
	2600 7100 2300 7100
Wire Wire Line
	2000 7100 1700 7100
Wire Wire Line
	2100 7800 2200 7800
Wire Wire Line
	1700 7300 2600 7300
Wire Wire Line
	1850 7750 1850 7300
Connection ~ 1850 7300
Wire Wire Line
	1700 8200 1850 8200
Wire Wire Line
	1850 8200 1850 8050
Wire Wire Line
	1700 7000 2600 7000
Wire Wire Line
	2600 7400 1700 7400
Wire Wire Line
	1450 9100 1200 9100
Wire Wire Line
	1200 9200 1450 9200
Wire Wire Line
	1450 9300 1200 9300
Wire Wire Line
	1200 9400 1450 9400
Wire Wire Line
	1450 9500 1200 9500
Wire Wire Line
	1200 9600 1450 9600
Wire Wire Line
	5950 4350 5850 4350
Wire Wire Line
	5550 4350 5450 4350
Wire Wire Line
	5450 4500 5550 4500
Wire Wire Line
	5850 4500 5950 4500
Wire Wire Line
	3800 7800 5850 7800
Wire Wire Line
	4900 7750 4900 7800
Connection ~ 4900 7800
Wire Wire Line
	4900 7450 4900 7400
Connection ~ 4900 7400
Wire Wire Line
	5200 7450 5200 7400
Connection ~ 5200 7400
Wire Wire Line
	5200 7750 5200 7800
Connection ~ 5200 7800
Wire Wire Line
	3800 7900 5300 7900
Wire Wire Line
	5600 7900 5850 7900
Wire Wire Line
	5200 8150 5200 7900
Connection ~ 5200 7900
Wire Wire Line
	4150 8000 3800 8000
Connection ~ 4150 7700
Wire Wire Line
	3800 8100 5700 8100
Wire Wire Line
	4150 8500 5200 8500
Connection ~ 4150 8000
Wire Wire Line
	4600 8450 4600 8500
Connection ~ 4600 8500
Wire Wire Line
	4900 8450 4900 8500
Connection ~ 4900 8500
Wire Wire Line
	5700 7900 5700 8900
Connection ~ 5700 7900
Connection ~ 4900 8100
Wire Wire Line
	4600 8150 4600 8100
Connection ~ 4600 8100
Wire Wire Line
	4900 8150 4900 8100
Wire Wire Line
	5200 8500 5200 8450
Wire Wire Line
	3800 8200 4050 8200
Wire Wire Line
	4050 8200 4050 8650
Wire Wire Line
	4050 8650 4250 8650
Wire Wire Line
	3800 8300 3950 8300
Wire Wire Line
	3950 8300 3950 8750
Wire Wire Line
	3950 8750 4250 8750
Wire Wire Line
	2750 9250 2750 9350
Wire Wire Line
	2750 9750 2750 9850
Wire Wire Line
	3850 9250 3850 9350
Wire Wire Line
	3850 9750 3850 9850
Wire Wire Line
	3850 8850 3850 8950
Wire Wire Line
	2300 8850 3850 8850
Wire Wire Line
	2750 8950 2750 8850
Connection ~ 2750 8850
Wire Wire Line
	3850 10400 3850 10250
Wire Wire Line
	1950 10400 3850 10400
Wire Wire Line
	2750 10250 2750 10400
Connection ~ 2750 10400
Wire Wire Line
	5100 2750 5100 2900
Wire Wire Line
	5100 2900 5250 2900
Wire Wire Line
	5550 2900 5700 2900
Wire Wire Line
	6100 2900 6200 2900
Wire Wire Line
	6200 2900 6200 3450
Connection ~ 6200 3450
Wire Wire Line
	3550 10100 3400 10100
Wire Wire Line
	2450 10100 2300 10100
Wire Wire Line
	5700 8900 5400 8900
Connection ~ 5700 8100
Wire Wire Line
	4700 8750 4700 8900
Wire Wire Line
	4700 8900 5100 8900
Wire Wire Line
	4550 8650 5900 8650
Wire Wire Line
	5900 8550 5800 8550
Wire Wire Line
	5800 8550 5800 8450
Wire Wire Line
	4550 8750 5900 8750
Connection ~ 4700 8750
Wire Wire Line
	5800 9150 6300 9150
Wire Wire Line
	5900 8950 5900 9150
Connection ~ 5900 9150
Wire Wire Line
	10450 850  10550 850 
Wire Wire Line
	10550 850  10550 1150
Wire Wire Line
	10450 1150 10650 1150
Connection ~ 10550 1150
Wire Wire Line
	9750 1150 10150 1150
Connection ~ 9950 1150
Wire Wire Line
	9750 850  10150 850 
Connection ~ 9950 850 
Wire Wire Line
	8700 2200 9200 2200
Wire Wire Line
	8700 2700 9200 2700
Wire Wire Line
	9050 7800 9200 7800
Wire Wire Line
	9050 2700 9050 7800
Connection ~ 9050 2700
Wire Wire Line
	9200 4650 9050 4650
Connection ~ 9050 4650
Wire Wire Line
	9200 7700 9050 7700
Connection ~ 9050 7700
Wire Wire Line
	8900 5800 9200 5800
Wire Wire Line
	8900 2200 8900 5800
Connection ~ 8900 2200
Wire Wire Line
	9200 3450 8900 3450
Connection ~ 8900 3450
Wire Wire Line
	9200 5500 8900 5500
Connection ~ 8900 5500
Wire Wire Line
	11450 6950 11100 6950
Wire Wire Line
	11450 1750 11450 6950
Wire Wire Line
	11300 4650 11450 4650
Connection ~ 11450 4650
Wire Wire Line
	11200 2700 11450 2700
Connection ~ 11450 2700
Wire Wire Line
	11600 2500 11200 2500
Wire Wire Line
	11200 2600 11600 2600
Wire Wire Line
	11600 4350 11300 4350
Wire Wire Line
	11300 4450 11600 4450
Wire Wire Line
	11600 6100 11100 6100
Wire Wire Line
	11100 6200 11600 6200
Wire Wire Line
	12100 1600 12100 5800
Wire Wire Line
	12100 5800 11100 5800
Wire Wire Line
	12300 5900 11100 5900
Wire Wire Line
	12300 1600 12300 5900
Wire Wire Line
	12200 1600 12200 6000
Wire Wire Line
	12200 6000 11100 6000
Wire Wire Line
	11200 2200 12100 2200
Connection ~ 12100 2200
Wire Wire Line
	11200 2300 12300 2300
Connection ~ 12300 2300
Wire Wire Line
	11200 2400 12200 2400
Connection ~ 12200 2400
Wire Wire Line
	11300 4050 12100 4050
Connection ~ 12100 4050
Wire Wire Line
	11300 3950 12300 3950
Connection ~ 12300 3950
Wire Wire Line
	11300 3850 12200 3850
Connection ~ 12200 3850
Connection ~ 2100 7300
Connection ~ 2100 7500
Text GLabel 9550 8800 0    60   Input ~ 0
D1
Text GLabel 9550 8900 0    60   Input ~ 0
D0
Text GLabel 9550 9000 0    60   Input ~ 0
RES
Text GLabel 9550 9100 0    60   Input ~ 0
GND
Text GLabel 11050 8900 2    60   Input ~ 0
GND
Text GLabel 11050 9000 2    60   Input ~ 0
RES
Text GLabel 11050 9100 2    60   Input ~ 0
5V
Wire Wire Line
	9550 8800 9850 8800
Wire Wire Line
	9850 8900 9550 8900
Wire Wire Line
	9550 9000 9850 9000
Wire Wire Line
	9850 9100 9550 9100
Wire Wire Line
	11050 9100 10750 9100
Wire Wire Line
	10750 9000 11050 9000
Wire Wire Line
	11050 8900 10750 8900
$Comp
L CONN_01X04 XS10
U 1 1
P 10050 8950
F 0 "XS10" H 10050 9200 50  0000 C CNN
F 1 "CONN_01X04" V 10150 8950 50  0001 C CNN
F 2 "NewComponents:Pin_Header_Straight_1x04_mm" H 10050 8950 50  0001 C CNN
F 3 "" H 10050 8950 50  0000 C CNN
	1    10050 8950
	1    0    0    -1  
$EndComp
$Comp
L CONN_01X04 XS11
U 1 1
P 10550 8950
F 0 "XS11" H 10550 9200 50  0000 C CNN
F 1 "CONN_01X04" V 10650 8950 50  0001 C CNN
F 2 "NewComponents:Pin_Header_Straight_1x04_mm" H 10550 8950 50  0001 C CNN
F 3 "" H 10550 8950 50  0000 C CNN
	1    10550 8950
	-1   0    0    -1  
$EndComp
$Comp
L R R17
U 1 1
P 2250 10300
F 0 "R17" V 2330 10300 50  0000 C CNN
F 1 "R" V 2250 10300 50  0001 C CNN
F 2 "Resistors_SMD:R_0805_HandSoldering" V 2180 10300 50  0001 C CNN
F 3 "" H 2250 10300 50  0000 C CNN
	1    2250 10300
	0    -1   -1   0   
$EndComp
$Comp
L R R18
U 1 1
P 3350 10300
F 0 "R18" V 3430 10300 50  0000 C CNN
F 1 "R" V 3350 10300 50  0001 C CNN
F 2 "Resistors_SMD:R_0805_HandSoldering" V 3280 10300 50  0001 C CNN
F 3 "" H 3350 10300 50  0000 C CNN
	1    3350 10300
	0    -1   -1   0   
$EndComp
Wire Wire Line
	3200 10300 3200 10400
Connection ~ 3200 10400
Wire Wire Line
	2100 10300 2100 10400
Connection ~ 2100 10400
Wire Wire Line
	2400 10300 2400 10100
Connection ~ 2400 10100
Wire Wire Line
	3500 10100 3500 10300
Connection ~ 3500 10100
$EndSCHEMATC
